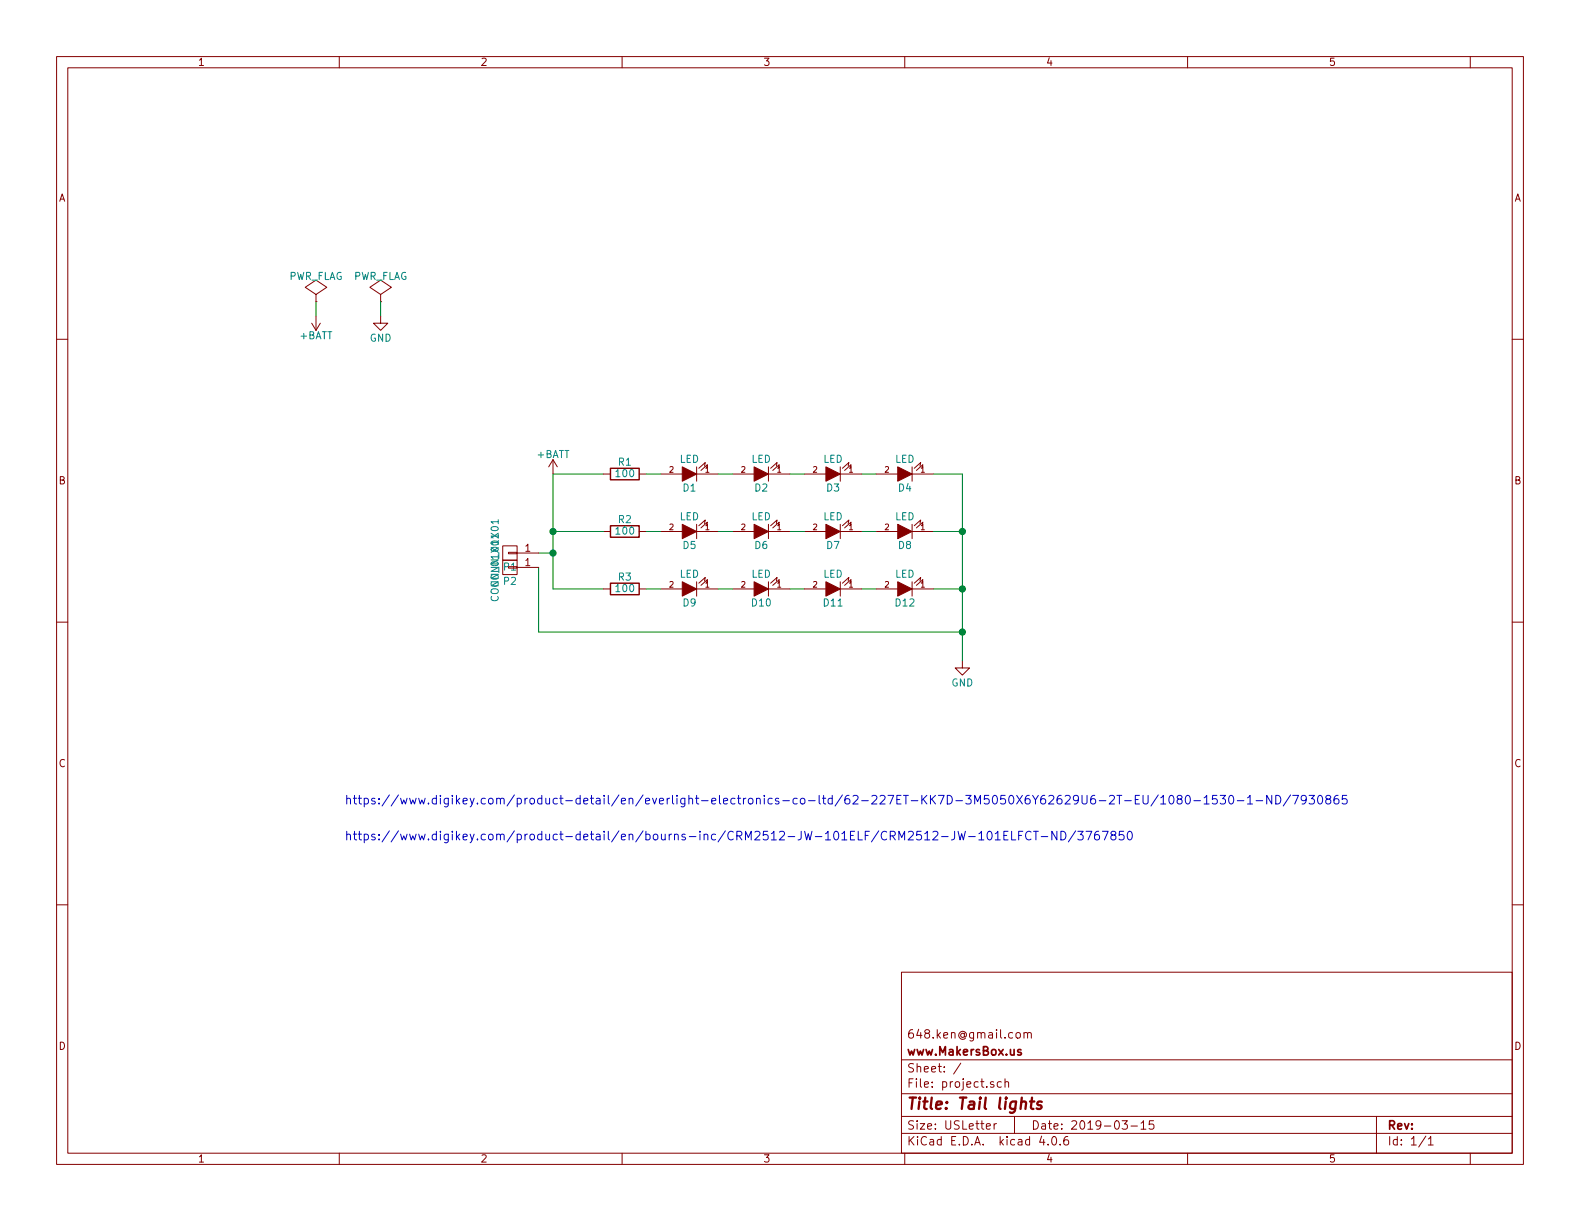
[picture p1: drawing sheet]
EESchema Schematic File Version 2
LIBS:project
LIBS:power
LIBS:device
LIBS:transistors
LIBS:conn
LIBS:linear
LIBS:regul
LIBS:74xx
LIBS:cmos4000
LIBS:adc-dac
LIBS:memory
LIBS:xilinx
LIBS:microcontrollers
LIBS:dsp
LIBS:microchip
LIBS:analog_switches
LIBS:motorola
LIBS:texas
LIBS:intel
LIBS:audio
LIBS:interface
LIBS:digital-audio
LIBS:philips
LIBS:display
LIBS:cypress
LIBS:siliconi
LIBS:opto
LIBS:atmel
LIBS:contrib
LIBS:valves
LIBS:switches
LIBS:badgelife_shitty_connector
LIBS:project-cache
EELAYER 25 0
EELAYER END
$Descr USLetter 11000 8500
encoding utf-8
Sheet 1 1
Title "Tail lights"
Date "2019-03-15"
Rev ""
Comp "www.MakersBox.us"
Comment1 "648.ken@gmail.com"
Comment2 ""
Comment3 ""
Comment4 ""
$EndDescr
$Comp
L PWR_FLAG #FLG01
U 1 1
P 2200 2100
F 0 "#FLG01" H 2200 2195 50  0001 C CNN
F 1 "PWR_FLAG" H 2200 2280 50  0000 C CNN
F 2 "" H 2200 2100 60  0000 C CNN
F 3 "" H 2200 2100 60  0000 C CNN
	1    2200 2100
	1    0    0    -1  
$EndComp
$Comp
L PWR_FLAG #FLG02
U 1 1
P 2650 2100
F 0 "#FLG02" H 2650 2195 50  0001 C CNN
F 1 "PWR_FLAG" H 2650 2280 50  0000 C CNN
F 2 "" H 2650 2100 60  0000 C CNN
F 3 "" H 2650 2100 60  0000 C CNN
	1    2650 2100
	1    0    0    -1  
$EndComp
$Comp
L GND #PWR03
U 1 1
P 2650 2200
F 0 "#PWR03" H 2650 1950 50  0001 C CNN
F 1 "GND" H 2650 2050 50  0000 C CNN
F 2 "" H 2650 2200 60  0000 C CNN
F 3 "" H 2650 2200 60  0000 C CNN
	1    2650 2200
	1    0    0    -1  
$EndComp
$Comp
L +BATT #PWR04
U 1 1
P 2200 2200
F 0 "#PWR04" H 2200 2050 50  0001 C CNN
F 1 "+BATT" H 2200 2340 50  0000 C CNN
F 2 "" H 2200 2200 60  0000 C CNN
F 3 "" H 2200 2200 60  0000 C CNN
	1    2200 2200
	-1   0    0    1   
$EndComp
$Comp
L LED D4
U 1 1
P 6300 3300
F 0 "D4" H 6300 3400 50  0000 C CNN
F 1 "LED" H 6300 3200 50  0000 C CNN
F 2 "footprints:LED-5630" H 6300 3300 50  0001 C CNN
F 3 "" H 6300 3300 50  0000 C CNN
	1    6300 3300
	-1   0    0    1   
$EndComp
$Comp
L LED D5
U 1 1
P 4800 3700
F 0 "D5" H 4800 3800 50  0000 C CNN
F 1 "LED" H 4800 3600 50  0000 C CNN
F 2 "footprints:LED-5630" H 4800 3700 50  0001 C CNN
F 3 "" H 4800 3700 50  0000 C CNN
	1    4800 3700
	-1   0    0    1   
$EndComp
$Comp
L LED D7
U 1 1
P 5800 3700
F 0 "D7" H 5800 3800 50  0000 C CNN
F 1 "LED" H 5800 3600 50  0000 C CNN
F 2 "footprints:LED-5630" H 5800 3700 50  0001 C CNN
F 3 "" H 5800 3700 50  0000 C CNN
	1    5800 3700
	-1   0    0    1   
$EndComp
$Comp
L LED D8
U 1 1
P 6300 3700
F 0 "D8" H 6300 3800 50  0000 C CNN
F 1 "LED" H 6300 3600 50  0000 C CNN
F 2 "footprints:LED-5630" H 6300 3700 50  0001 C CNN
F 3 "" H 6300 3700 50  0000 C CNN
	1    6300 3700
	-1   0    0    1   
$EndComp
$Comp
L R R2
U 1 1
P 4350 3700
F 0 "R2" V 4430 3700 50  0000 C CNN
F 1 "100" V 4350 3700 50  0000 C CNN
F 2 "Resistors_SMD:R_2512" V 4280 3700 30  0001 C CNN
F 3 "" H 4350 3700 30  0000 C CNN
	1    4350 3700
	0    -1   -1   0   
$EndComp
$Comp
L LED D3
U 1 1
P 5800 3300
F 0 "D3" H 5800 3400 50  0000 C CNN
F 1 "LED" H 5800 3200 50  0000 C CNN
F 2 "footprints:LED-5630" H 5800 3300 50  0001 C CNN
F 3 "" H 5800 3300 50  0000 C CNN
	1    5800 3300
	-1   0    0    1   
$EndComp
$Comp
L LED D2
U 1 1
P 5300 3300
F 0 "D2" H 5300 3400 50  0000 C CNN
F 1 "LED" H 5300 3200 50  0000 C CNN
F 2 "footprints:LED-5630" H 5300 3300 50  0001 C CNN
F 3 "" H 5300 3300 50  0000 C CNN
	1    5300 3300
	-1   0    0    1   
$EndComp
$Comp
L LED D1
U 1 1
P 4800 3300
F 0 "D1" H 4800 3400 50  0000 C CNN
F 1 "LED" H 4800 3200 50  0000 C CNN
F 2 "footprints:LED-5630" H 4800 3300 50  0001 C CNN
F 3 "" H 4800 3300 50  0000 C CNN
	1    4800 3300
	-1   0    0    1   
$EndComp
$Comp
L R R1
U 1 1
P 4350 3300
F 0 "R1" V 4430 3300 50  0000 C CNN
F 1 "100" V 4350 3300 50  0000 C CNN
F 2 "Resistors_SMD:R_2512" V 4280 3300 30  0001 C CNN
F 3 "" H 4350 3300 30  0000 C CNN
	1    4350 3300
	0    -1   -1   0   
$EndComp
Wire Wire Line
	2200 2100 2200 2200
Wire Wire Line
	2650 2100 2650 2200
$Comp
L LED D6
U 1 1
P 5300 3700
F 0 "D6" H 5300 3800 50  0000 C CNN
F 1 "LED" H 5300 3600 50  0000 C CNN
F 2 "footprints:LED-5630" H 5300 3700 50  0001 C CNN
F 3 "" H 5300 3700 50  0000 C CNN
	1    5300 3700
	-1   0    0    1   
$EndComp
$Comp
L GND #PWR05
U 1 1
P 6700 4600
F 0 "#PWR05" H 6700 4350 50  0001 C CNN
F 1 "GND" H 6700 4450 50  0000 C CNN
F 2 "" H 6700 4600 60  0000 C CNN
F 3 "" H 6700 4600 60  0000 C CNN
	1    6700 4600
	1    0    0    -1  
$EndComp
$Comp
L LED D10
U 1 1
P 5300 4100
F 0 "D10" H 5300 4200 50  0000 C CNN
F 1 "LED" H 5300 4000 50  0000 C CNN
F 2 "footprints:LED-5630" H 5300 4100 50  0001 C CNN
F 3 "" H 5300 4100 50  0000 C CNN
	1    5300 4100
	-1   0    0    1   
$EndComp
$Comp
L LED D9
U 1 1
P 4800 4100
F 0 "D9" H 4800 4200 50  0000 C CNN
F 1 "LED" H 4800 4000 50  0000 C CNN
F 2 "footprints:LED-5630" H 4800 4100 50  0001 C CNN
F 3 "" H 4800 4100 50  0000 C CNN
	1    4800 4100
	-1   0    0    1   
$EndComp
$Comp
L R R3
U 1 1
P 4350 4100
F 0 "R3" V 4430 4100 50  0000 C CNN
F 1 "100" V 4350 4100 50  0000 C CNN
F 2 "Resistors_SMD:R_2512" V 4280 4100 30  0001 C CNN
F 3 "" H 4350 4100 30  0000 C CNN
	1    4350 4100
	0    -1   -1   0   
$EndComp
$Comp
L LED D12
U 1 1
P 6300 4100
F 0 "D12" H 6300 4200 50  0000 C CNN
F 1 "LED" H 6300 4000 50  0000 C CNN
F 2 "footprints:LED-5630" H 6300 4100 50  0001 C CNN
F 3 "" H 6300 4100 50  0000 C CNN
	1    6300 4100
	-1   0    0    1   
$EndComp
Wire Wire Line
	4500 3300 4600 3300
Wire Wire Line
	5000 3300 5100 3300
Wire Wire Line
	5500 3300 5600 3300
Wire Wire Line
	6000 3300 6100 3300
Wire Wire Line
	6500 3300 6700 3300
Wire Wire Line
	6700 3300 6700 3700
Wire Wire Line
	6700 3700 6700 4100
Wire Wire Line
	6700 4100 6700 4400
Wire Wire Line
	6700 4400 6700 4600
Wire Wire Line
	4500 3700 4600 3700
Wire Wire Line
	5000 3700 5100 3700
Wire Wire Line
	5500 3700 5600 3700
Wire Wire Line
	6000 3700 6100 3700
Wire Wire Line
	6500 3700 6700 3700
Connection ~ 6700 3700
Wire Wire Line
	4500 4100 4600 4100
Wire Wire Line
	5000 4100 5100 4100
Wire Wire Line
	5500 4100 5600 4100
Wire Wire Line
	6000 4100 6100 4100
Wire Wire Line
	6500 4100 6700 4100
Connection ~ 6700 4100
Wire Wire Line
	3850 3850 3750 3850
Wire Wire Line
	3850 3300 4200 3300
Wire Wire Line
	3850 3700 4200 3700
Connection ~ 3850 3700
Wire Wire Line
	3850 4100 4200 4100
Connection ~ 3850 3850
Wire Wire Line
	3750 3950 3750 4400
Wire Wire Line
	3750 4400 6700 4400
Connection ~ 6700 4400
Text Notes 2400 5600 0    60   ~ 0
https://www.digikey.com/product-detail/en/everlight-electronics-co-ltd/62-227ET-KK7D-3M5050X6Y62629U6-2T-EU/1080-1530-1-ND/7930865
Text Notes 2400 5850 0    60   ~ 0
https://www.digikey.com/product-detail/en/bourns-inc/CRM2512-JW-101ELF/CRM2512-JW-101ELFCT-ND/3767850
$Comp
L LED D11
U 1 1
P 5800 4100
F 0 "D11" H 5800 4200 50  0000 C CNN
F 1 "LED" H 5800 4000 50  0000 C CNN
F 2 "footprints:LED-5630" H 5800 4100 50  0001 C CNN
F 3 "" H 5800 4100 50  0000 C CNN
	1    5800 4100
	-1   0    0    1   
$EndComp
Wire Wire Line
	3850 3300 3850 3700
Wire Wire Line
	3850 3700 3850 3850
Wire Wire Line
	3850 3850 3850 4100
$Comp
L +BATT #PWR06
U 1 1
P 3850 3300
F 0 "#PWR06" H 3850 3150 50  0001 C CNN
F 1 "+BATT" H 3850 3440 50  0000 C CNN
F 2 "" H 3850 3300 60  0000 C CNN
F 3 "" H 3850 3300 60  0000 C CNN
	1    3850 3300
	1    0    0    -1  
$EndComp
$Comp
L CONN_01X01 P1
U 1 1
P 3550 3850
F 0 "P1" H 3550 3950 50  0000 C CNN
F 1 "CONN_01X01" V 3650 3850 50  0000 C CNN
F 2 "Wire_Pads:SolderWirePad_single_2mmDrill" H 3550 3850 50  0001 C CNN
F 3 "" H 3550 3850 50  0000 C CNN
	1    3550 3850
	-1   0    0    1   
$EndComp
$Comp
L CONN_01X01 P2
U 1 1
P 3550 3950
F 0 "P2" H 3550 4050 50  0000 C CNN
F 1 "CONN_01X01" V 3650 3950 50  0000 C CNN
F 2 "Wire_Pads:SolderWirePad_single_2mmDrill" H 3550 3950 50  0001 C CNN
F 3 "" H 3550 3950 50  0000 C CNN
	1    3550 3950
	-1   0    0    1   
$EndComp
$EndSCHEMATC
